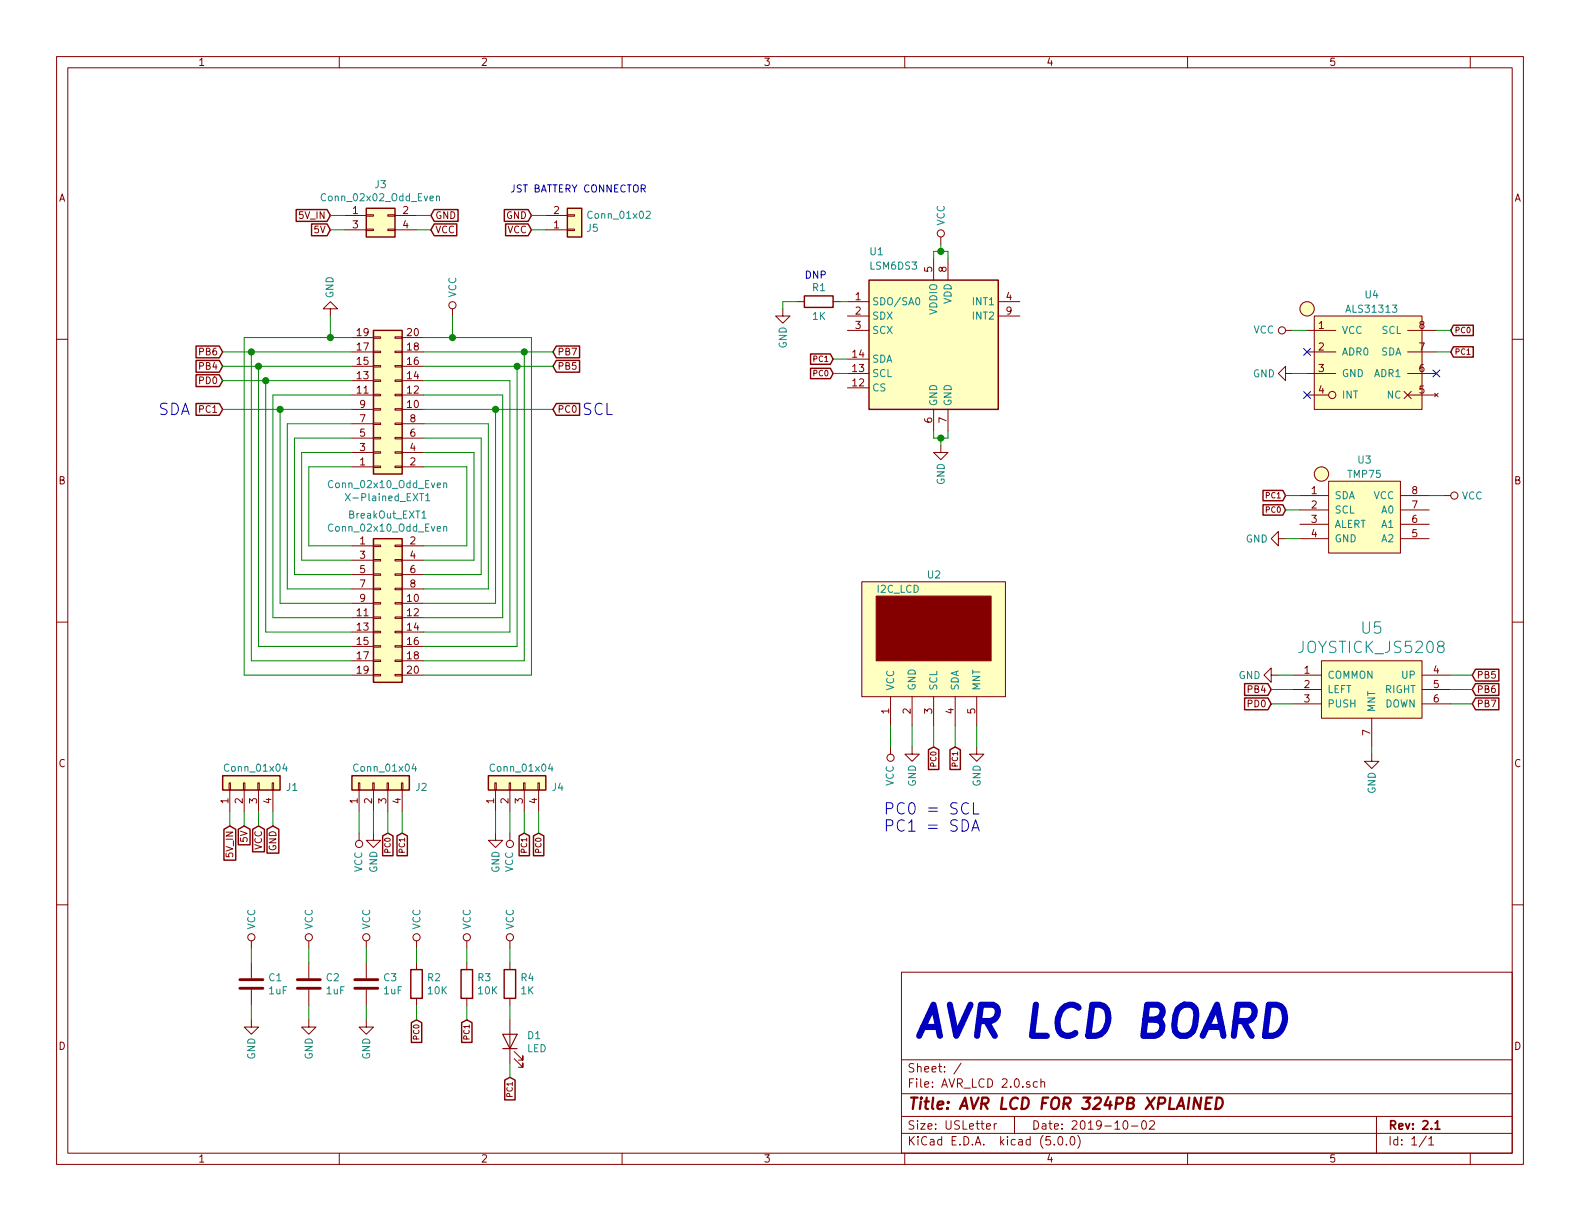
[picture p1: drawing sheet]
EESchema Schematic File Version 4
LIBS:AVR_LCD 2.0-cache
EELAYER 26 0
EELAYER END
$Descr USLetter 11000 8500
encoding utf-8
Sheet 1 1
Title "AVR LCD FOR 324PB XPLAINED "
Date "2019-10-02"
Rev "2.1"
Comp ""
Comment1 ""
Comment2 ""
Comment3 ""
Comment4 ""
$EndDescr
$Comp
L power:VCC #PWR015
U 1 1
P 6200 5200
F 0 "#PWR015" H 6200 5050 50  0001 C CNN
F 1 "VCC" V 6200 5400 50  0000 C CNN
F 2 "" H 6200 5200 50  0001 C CNN
F 3 "" H 6200 5200 50  0001 C CNN
	1    6200 5200
	-1   0    0    1   
$EndComp
$Comp
L power:GND #PWR016
U 1 1
P 6350 5200
F 0 "#PWR016" H 6350 4950 50  0001 C CNN
F 1 "GND" V 6350 5000 50  0000 C CNN
F 2 "" H 6350 5200 50  0001 C CNN
F 3 "" H 6350 5200 50  0001 C CNN
	1    6350 5200
	1    0    0    -1  
$EndComp
$Comp
L power:GND #PWR021
U 1 1
P 6800 5200
F 0 "#PWR021" H 6800 4950 50  0001 C CNN
F 1 "GND" V 6800 5000 50  0000 C CNN
F 2 "" H 6800 5200 50  0001 C CNN
F 3 "" H 6800 5200 50  0001 C CNN
	1    6800 5200
	1    0    0    -1  
$EndComp
Text GLabel 6650 5200 3    39   Input ~ 0
PC1
Text GLabel 6500 5200 3    39   Input ~ 0
PC0
Wire Wire Line
	6200 5200 6200 5050
Wire Wire Line
	6350 5050 6350 5200
Wire Wire Line
	6500 5200 6500 5050
Wire Wire Line
	6650 5050 6650 5200
Wire Wire Line
	6800 5200 6800 5050
$Comp
L Connector_Generic:Conn_02x10_Odd_Even X-Plained_EXT1
U 1 1
P 2650 2850
F 0 "X-Plained_EXT1" H 2700 3467 50  0000 C CNN
F 1 "Conn_02x10_Odd_Even" H 2700 3376 50  0000 C CNN
F 2 "Pin_Headers:Pin_Header_Straight_2x10_Pitch2.54mm" H 2650 2850 50  0001 C CNN
F 3 "~" H 2650 2850 50  0001 C CNN
	1    2650 2850
	1    0    0    1   
$EndComp
$Comp
L Connector_Generic:Conn_02x10_Odd_Even BreakOut_EXT1
U 1 1
P 2650 4200
F 0 "BreakOut_EXT1" H 2700 4817 50  0000 C CNN
F 1 "Conn_02x10_Odd_Even" H 2700 4726 50  0000 C CNN
F 2 "Pin_Headers:Pin_Header_Straight_2x10_Pitch2.54mm" H 2650 4200 50  0001 C CNN
F 3 "~" H 2650 4200 50  0001 C CNN
	1    2650 4200
	1    0    0    -1  
$EndComp
$Comp
L Device:R R2
U 1 1
P 2900 6850
F 0 "R2" H 2970 6896 50  0000 L CNN
F 1 "10K" H 2970 6805 50  0000 L CNN
F 2 "Resistors_SMD:R_0805" V 2830 6850 50  0001 C CNN
F 3 "~" H 2900 6850 50  0001 C CNN
	1    2900 6850
	1    0    0    -1  
$EndComp
$Comp
L Device:R R3
U 1 1
P 3250 6850
F 0 "R3" H 3320 6896 50  0000 L CNN
F 1 "10K" H 3320 6805 50  0000 L CNN
F 2 "Resistors_SMD:R_0805" V 3180 6850 50  0001 C CNN
F 3 "~" H 3250 6850 50  0001 C CNN
	1    3250 6850
	1    0    0    -1  
$EndComp
$Comp
L Device:R R4
U 1 1
P 3550 6850
F 0 "R4" H 3620 6896 50  0000 L CNN
F 1 "1K" H 3620 6805 50  0000 L CNN
F 2 "Resistors_SMD:R_0805" V 3480 6850 50  0001 C CNN
F 3 "~" H 3550 6850 50  0001 C CNN
	1    3550 6850
	1    0    0    -1  
$EndComp
$Comp
L power:VCC #PWR014
U 1 1
P 2900 6600
F 0 "#PWR014" H 2900 6450 50  0001 C CNN
F 1 "VCC" V 2900 6800 50  0000 C CNN
F 2 "" H 2900 6600 50  0001 C CNN
F 3 "" H 2900 6600 50  0001 C CNN
	1    2900 6600
	1    0    0    -1  
$EndComp
$Comp
L power:VCC #PWR017
U 1 1
P 3250 6600
F 0 "#PWR017" H 3250 6450 50  0001 C CNN
F 1 "VCC" V 3250 6800 50  0000 C CNN
F 2 "" H 3250 6600 50  0001 C CNN
F 3 "" H 3250 6600 50  0001 C CNN
	1    3250 6600
	1    0    0    -1  
$EndComp
Text GLabel 2900 7100 3    39   Input ~ 0
PC0
Text GLabel 3250 7100 3    39   Input ~ 0
PC1
Wire Wire Line
	3250 7100 3250 7000
Wire Wire Line
	2900 7100 2900 7000
Wire Wire Line
	2900 6700 2900 6600
Wire Wire Line
	3250 6700 3250 6600
$Comp
L Device:LED D1
U 1 1
P 3550 7250
F 0 "D1" V 3588 7133 50  0000 R CNN
F 1 "LED" V 3497 7133 50  0000 R CNN
F 2 "LEDs:LED_0805" H 3550 7250 50  0001 C CNN
F 3 "~" H 3550 7250 50  0001 C CNN
	1    3550 7250
	0    -1   -1   0   
$EndComp
Text GLabel 3550 7500 3    39   Input ~ 0
PC1
$Comp
L power:VCC #PWR020
U 1 1
P 3550 6600
F 0 "#PWR020" H 3550 6450 50  0001 C CNN
F 1 "VCC" V 3550 6800 50  0000 C CNN
F 2 "" H 3550 6600 50  0001 C CNN
F 3 "" H 3550 6600 50  0001 C CNN
	1    3550 6600
	1    0    0    -1  
$EndComp
Wire Wire Line
	3550 7500 3550 7400
Wire Wire Line
	3550 7100 3550 7000
Wire Wire Line
	3550 6600 3550 6700
Wire Wire Line
	2150 3800 2150 3250
Wire Wire Line
	2100 3150 2100 3900
Wire Wire Line
	2050 4000 2050 3050
Wire Wire Line
	2000 2950 2000 4100
Wire Wire Line
	1900 2750 1900 4300
Wire Wire Line
	1850 4400 1850 2650
Wire Wire Line
	1800 2550 1800 4500
Wire Wire Line
	1750 2450 1750 4600
Wire Wire Line
	1700 4700 1700 2350
Wire Wire Line
	3250 3250 3250 3800
Wire Wire Line
	3300 3900 3300 3150
Wire Wire Line
	3350 3050 3350 4000
Wire Wire Line
	3400 4100 3400 2950
Wire Wire Line
	3500 4300 3500 2750
Wire Wire Line
	3550 2650 3550 4400
Wire Wire Line
	3600 4500 3600 2550
Wire Wire Line
	3650 4600 3650 2450
Wire Wire Line
	3700 2350 3700 4700
Wire Wire Line
	1700 4700 2450 4700
Wire Wire Line
	1750 4600 2450 4600
Wire Wire Line
	1800 4500 2450 4500
Wire Wire Line
	1850 4400 2450 4400
Wire Wire Line
	1900 4300 2450 4300
Wire Wire Line
	1950 4200 2450 4200
Wire Wire Line
	2950 4200 3450 4200
Wire Wire Line
	2950 4300 3500 4300
Wire Wire Line
	2950 4400 3550 4400
Wire Wire Line
	2950 4500 3600 4500
Wire Wire Line
	2950 4600 3650 4600
Wire Wire Line
	2950 4700 3700 4700
Wire Wire Line
	2150 3800 2450 3800
Wire Wire Line
	2950 3800 3250 3800
Wire Wire Line
	2950 3900 3300 3900
Wire Wire Line
	2950 4000 3350 4000
Wire Wire Line
	2100 3900 2450 3900
Wire Wire Line
	2050 4000 2450 4000
Wire Wire Line
	2000 4100 2450 4100
Wire Wire Line
	2950 4100 3400 4100
Wire Wire Line
	1700 2350 2300 2350
Wire Wire Line
	1750 2450 2450 2450
Wire Wire Line
	1800 2550 2450 2550
Wire Wire Line
	1850 2650 2450 2650
Wire Wire Line
	1900 2750 2450 2750
Wire Wire Line
	1950 2850 2450 2850
Wire Wire Line
	2150 3250 2450 3250
Wire Wire Line
	2100 3150 2450 3150
Wire Wire Line
	2050 3050 2450 3050
Wire Wire Line
	2000 2950 2450 2950
Wire Wire Line
	2950 3250 3250 3250
Wire Wire Line
	2950 3150 3300 3150
Wire Wire Line
	2950 3050 3350 3050
Wire Wire Line
	2950 2950 3400 2950
Wire Wire Line
	2950 2850 3450 2850
Wire Wire Line
	2950 2750 3500 2750
Wire Wire Line
	2950 2650 3550 2650
Wire Wire Line
	2950 2550 3600 2550
Wire Wire Line
	2950 2450 3650 2450
Wire Wire Line
	2950 2350 3150 2350
Text GLabel 1550 2850 0    47   Input ~ 0
PC1
Wire Wire Line
	3450 2850 3850 2850
Text GLabel 3850 2850 2    47   Input ~ 0
PC0
$Comp
L Connector_Generic:Conn_01x04 J2
U 1 1
P 2600 5450
F 0 "J2" V 2566 5162 50  0000 R CNN
F 1 "Conn_01x04" V 2700 5600 50  0000 R CNN
F 2 "Pin_Headers:Pin_Header_Straight_1x04_Pitch2.54mm" H 2600 5450 50  0001 C CNN
F 3 "~" H 2600 5450 50  0001 C CNN
	1    2600 5450
	0    -1   -1   0   
$EndComp
$Comp
L Connector_Generic:Conn_01x04 J4
U 1 1
P 3550 5450
F 0 "J4" V 3516 5162 50  0000 R CNN
F 1 "Conn_01x04" V 3650 5600 50  0000 R CNN
F 2 "Pin_Headers:Pin_Header_Straight_1x04_Pitch2.54mm" H 3550 5450 50  0001 C CNN
F 3 "~" H 3550 5450 50  0001 C CNN
	1    3550 5450
	0    -1   -1   0   
$EndComp
$Comp
L power:VCC #PWR01
U 1 1
P 2500 5800
F 0 "#PWR01" H 2500 5650 50  0001 C CNN
F 1 "VCC" V 2500 6000 50  0000 C CNN
F 2 "" H 2500 5800 50  0001 C CNN
F 3 "" H 2500 5800 50  0001 C CNN
	1    2500 5800
	-1   0    0    1   
$EndComp
$Comp
L power:GND #PWR02
U 1 1
P 2600 5800
F 0 "#PWR02" H 2600 5550 50  0001 C CNN
F 1 "GND" V 2600 5600 50  0000 C CNN
F 2 "" H 2600 5800 50  0001 C CNN
F 3 "" H 2600 5800 50  0001 C CNN
	1    2600 5800
	1    0    0    -1  
$EndComp
Text GLabel 2800 5800 3    39   Input ~ 0
PC1
Text GLabel 2700 5800 3    39   Input ~ 0
PC0
Wire Wire Line
	2500 5800 2500 5650
Wire Wire Line
	2600 5650 2600 5800
Wire Wire Line
	2700 5800 2700 5650
Wire Wire Line
	2800 5650 2800 5800
$Comp
L power:VCC #PWR05
U 1 1
P 3550 5800
F 0 "#PWR05" H 3550 5650 50  0001 C CNN
F 1 "VCC" V 3550 6000 50  0000 C CNN
F 2 "" H 3550 5800 50  0001 C CNN
F 3 "" H 3550 5800 50  0001 C CNN
	1    3550 5800
	-1   0    0    1   
$EndComp
$Comp
L power:GND #PWR04
U 1 1
P 3450 5800
F 0 "#PWR04" H 3450 5550 50  0001 C CNN
F 1 "GND" V 3450 5600 50  0000 C CNN
F 2 "" H 3450 5800 50  0001 C CNN
F 3 "" H 3450 5800 50  0001 C CNN
	1    3450 5800
	1    0    0    -1  
$EndComp
Text GLabel 3650 5800 3    39   Input ~ 0
PC1
Text GLabel 3750 5800 3    39   Input ~ 0
PC0
Wire Wire Line
	3450 5800 3450 5650
Wire Wire Line
	3550 5650 3550 5800
Wire Wire Line
	3650 5800 3650 5650
Wire Wire Line
	3750 5650 3750 5800
Text Notes 6150 5800 0    79   ~ 0
PC0 = SCL\nPC1 = SDA
$Comp
L power:VCC #PWR06
U 1 1
P 3150 2200
F 0 "#PWR06" H 3150 2050 50  0001 C CNN
F 1 "VCC" V 3150 2400 50  0000 C CNN
F 2 "" H 3150 2200 50  0001 C CNN
F 3 "" H 3150 2200 50  0001 C CNN
	1    3150 2200
	1    0    0    -1  
$EndComp
$Comp
L power:GND #PWR03
U 1 1
P 2300 2200
F 0 "#PWR03" H 2300 1950 50  0001 C CNN
F 1 "GND" V 2300 2000 50  0000 C CNN
F 2 "" H 2300 2200 50  0001 C CNN
F 3 "" H 2300 2200 50  0001 C CNN
	1    2300 2200
	-1   0    0    1   
$EndComp
Wire Wire Line
	2300 2200 2300 2350
Connection ~ 2300 2350
Wire Wire Line
	2300 2350 2450 2350
Wire Wire Line
	3150 2200 3150 2350
Connection ~ 3150 2350
Wire Wire Line
	3150 2350 3700 2350
$Comp
L Device:C C3
U 1 1
P 2550 6850
F 0 "C3" H 2665 6896 50  0000 L CNN
F 1 "1uF" H 2665 6805 50  0000 L CNN
F 2 "Capacitors_SMD:C_0805" H 2588 6700 50  0001 C CNN
F 3 "~" H 2550 6850 50  0001 C CNN
	1    2550 6850
	1    0    0    -1  
$EndComp
$Comp
L power:GND #PWR013
U 1 1
P 2550 7100
F 0 "#PWR013" H 2550 6850 50  0001 C CNN
F 1 "GND" V 2550 6900 50  0000 C CNN
F 2 "" H 2550 7100 50  0001 C CNN
F 3 "" H 2550 7100 50  0001 C CNN
	1    2550 7100
	1    0    0    -1  
$EndComp
$Comp
L power:VCC #PWR012
U 1 1
P 2550 6600
F 0 "#PWR012" H 2550 6450 50  0001 C CNN
F 1 "VCC" V 2550 6800 50  0000 C CNN
F 2 "" H 2550 6600 50  0001 C CNN
F 3 "" H 2550 6600 50  0001 C CNN
	1    2550 6600
	1    0    0    -1  
$EndComp
$Comp
L ALS31313:ALS31313 U4
U 1 1
P 9550 2450
F 0 "U4" H 9550 2850 50  0000 C CNN
F 1 "ALS31313" H 9550 2750 50  0000 C CNN
F 2 "Housings_SSOP:TSSOP-8_4.4x3mm_Pitch0.65mm" H 8900 2450 50  0001 C CNN
F 3 "" H 8900 2450 50  0001 C CNN
	1    9550 2450
	1    0    0    -1  
$EndComp
$Comp
L power:VCC #PWR024
U 1 1
P 9000 2300
F 0 "#PWR024" H 9000 2150 50  0001 C CNN
F 1 "VCC" V 9000 2500 50  0000 C CNN
F 2 "" H 9000 2300 50  0001 C CNN
F 3 "" H 9000 2300 50  0001 C CNN
	1    9000 2300
	0    -1   -1   0   
$EndComp
Text GLabel 10100 2450 2    39   Input ~ 0
PC1
Text GLabel 10100 2300 2    39   Input ~ 0
PC0
$Comp
L power:GND #PWR025
U 1 1
P 9000 2600
F 0 "#PWR025" H 9000 2350 50  0001 C CNN
F 1 "GND" V 9000 2400 50  0000 C CNN
F 2 "" H 9000 2600 50  0001 C CNN
F 3 "" H 9000 2600 50  0001 C CNN
	1    9000 2600
	0    1    1    0   
$EndComp
Wire Wire Line
	9100 2600 9000 2600
Wire Wire Line
	9000 2300 9100 2300
Wire Wire Line
	10000 2300 10100 2300
Wire Wire Line
	10000 2450 10100 2450
NoConn ~ 10000 2600
NoConn ~ 9100 2750
NoConn ~ 9100 2450
$Comp
L Sensor_Motion:LSM6DS3 U1
U 1 1
P 6500 2400
F 0 "U1" H 6050 3050 50  0000 L CNN
F 1 "LSM6DS3" H 6050 2950 50  0000 L CNN
F 2 "Housings_LGA:Bosch_LGA-14_3x2.5mm_Pitch0.5mm" H 6100 1700 50  0001 L CNN
F 3 "www.st.com/resource/en/datasheet/lsm6ds3.pdf" H 6600 1750 50  0001 C CNN
	1    6500 2400
	1    0    0    -1  
$EndComp
Text GLabel 5800 2600 0    39   Input ~ 0
PC0
Text GLabel 5800 2500 0    39   Input ~ 0
PC1
Wire Wire Line
	5800 2500 5900 2500
Wire Wire Line
	5800 2600 5900 2600
$Comp
L power:GND #PWR019
U 1 1
P 6550 3100
F 0 "#PWR019" H 6550 2850 50  0001 C CNN
F 1 "GND" V 6550 2900 50  0000 C CNN
F 2 "" H 6550 3100 50  0001 C CNN
F 3 "" H 6550 3100 50  0001 C CNN
	1    6550 3100
	1    0    0    -1  
$EndComp
$Comp
L power:VCC #PWR018
U 1 1
P 6550 1700
F 0 "#PWR018" H 6550 1550 50  0001 C CNN
F 1 "VCC" V 6550 1900 50  0000 C CNN
F 2 "" H 6550 1700 50  0001 C CNN
F 3 "" H 6550 1700 50  0001 C CNN
	1    6550 1700
	1    0    0    -1  
$EndComp
Wire Wire Line
	6550 1700 6550 1750
Wire Wire Line
	6550 1750 6500 1750
Wire Wire Line
	6500 1750 6500 1800
Wire Wire Line
	6600 1800 6600 1750
Wire Wire Line
	6600 1750 6550 1750
Connection ~ 6550 1750
Wire Wire Line
	6550 3100 6550 3050
Wire Wire Line
	6550 3050 6500 3050
Wire Wire Line
	6500 3050 6500 3000
Wire Wire Line
	6550 3050 6600 3050
Wire Wire Line
	6600 3050 6600 3000
Connection ~ 6550 3050
$Comp
L ALS31313:TMP75 U3
U 1 1
P 9500 3350
F 0 "U3" H 9500 3500 50  0000 C CNN
F 1 "TMP75" H 9500 3400 50  0000 C CNN
F 2 "TEST:8-TSSOP (1.27mm PITCH, 5.4mm WIDTH)" H 9500 3350 50  0001 C CNN
F 3 "" H 9500 3350 50  0001 C CNN
	1    9500 3350
	1    0    0    -1  
$EndComp
Text GLabel 8950 3550 0    39   Input ~ 0
PC0
Text GLabel 8950 3450 0    39   Input ~ 0
PC1
Wire Wire Line
	8950 3450 9050 3450
Wire Wire Line
	9050 3550 8950 3550
$Comp
L power:VCC #PWR027
U 1 1
P 10050 3450
F 0 "#PWR027" H 10050 3300 50  0001 C CNN
F 1 "VCC" V 10050 3650 50  0000 C CNN
F 2 "" H 10050 3450 50  0001 C CNN
F 3 "" H 10050 3450 50  0001 C CNN
	1    10050 3450
	0    1    1    0   
$EndComp
$Comp
L power:GND #PWR023
U 1 1
P 8950 3750
F 0 "#PWR023" H 8950 3500 50  0001 C CNN
F 1 "GND" V 8950 3550 50  0000 C CNN
F 2 "" H 8950 3750 50  0001 C CNN
F 3 "" H 8950 3750 50  0001 C CNN
	1    8950 3750
	0    1    1    0   
$EndComp
Wire Wire Line
	8950 3750 9050 3750
Wire Wire Line
	10050 3450 9950 3450
$Comp
L ALS31313:I2C_LCD U2
U 1 1
P 6500 4600
F 0 "U2" H 6450 5200 50  0000 L CNN
F 1 "I2C_LCD" H 6100 5100 50  0000 L CNN
F 2 "TEST:SSD1306" H 6500 4600 50  0001 C CNN
F 3 "" H 6500 4600 50  0001 C CNN
	1    6500 4600
	1    0    0    -1  
$EndComp
Text Notes 4050 2900 0    79   ~ 0
SCL
Text Notes 1100 2900 0    79   ~ 0
SDA
Wire Wire Line
	2550 7000 2550 7100
Wire Wire Line
	2550 6600 2550 6700
$Comp
L Device:R R1
U 1 1
P 5700 2100
F 0 "R1" V 5600 2050 50  0000 L CNN
F 1 "1K" V 5800 2050 50  0000 L CNN
F 2 "Resistors_SMD:R_0805" V 5630 2100 50  0001 C CNN
F 3 "~" H 5700 2100 50  0001 C CNN
	1    5700 2100
	0    1    1    0   
$EndComp
$Comp
L power:GND #PWR011
U 1 1
P 5450 2150
F 0 "#PWR011" H 5450 1900 50  0001 C CNN
F 1 "GND" V 5450 1950 50  0000 C CNN
F 2 "" H 5450 2150 50  0001 C CNN
F 3 "" H 5450 2150 50  0001 C CNN
	1    5450 2150
	1    0    0    -1  
$EndComp
Wire Wire Line
	5550 2100 5450 2100
Wire Wire Line
	5450 2100 5450 2150
Wire Wire Line
	5850 2100 5900 2100
$Comp
L Device:C C2
U 1 1
P 2150 6850
F 0 "C2" H 2265 6896 50  0000 L CNN
F 1 "1uF" H 2265 6805 50  0000 L CNN
F 2 "Capacitors_SMD:C_0805" H 2188 6700 50  0001 C CNN
F 3 "~" H 2150 6850 50  0001 C CNN
	1    2150 6850
	1    0    0    -1  
$EndComp
$Comp
L power:GND #PWR010
U 1 1
P 2150 7100
F 0 "#PWR010" H 2150 6850 50  0001 C CNN
F 1 "GND" V 2150 6900 50  0000 C CNN
F 2 "" H 2150 7100 50  0001 C CNN
F 3 "" H 2150 7100 50  0001 C CNN
	1    2150 7100
	1    0    0    -1  
$EndComp
$Comp
L power:VCC #PWR09
U 1 1
P 2150 6600
F 0 "#PWR09" H 2150 6450 50  0001 C CNN
F 1 "VCC" V 2150 6800 50  0000 C CNN
F 2 "" H 2150 6600 50  0001 C CNN
F 3 "" H 2150 6600 50  0001 C CNN
	1    2150 6600
	1    0    0    -1  
$EndComp
Wire Wire Line
	2150 7000 2150 7100
Wire Wire Line
	2150 6600 2150 6700
$Comp
L Device:C C1
U 1 1
P 1750 6850
F 0 "C1" H 1865 6896 50  0000 L CNN
F 1 "1uF" H 1865 6805 50  0000 L CNN
F 2 "Capacitors_SMD:C_0805" H 1788 6700 50  0001 C CNN
F 3 "~" H 1750 6850 50  0001 C CNN
	1    1750 6850
	1    0    0    -1  
$EndComp
$Comp
L power:GND #PWR08
U 1 1
P 1750 7100
F 0 "#PWR08" H 1750 6850 50  0001 C CNN
F 1 "GND" V 1750 6900 50  0000 C CNN
F 2 "" H 1750 7100 50  0001 C CNN
F 3 "" H 1750 7100 50  0001 C CNN
	1    1750 7100
	1    0    0    -1  
$EndComp
$Comp
L power:VCC #PWR07
U 1 1
P 1750 6600
F 0 "#PWR07" H 1750 6450 50  0001 C CNN
F 1 "VCC" V 1750 6800 50  0000 C CNN
F 2 "" H 1750 6600 50  0001 C CNN
F 3 "" H 1750 6600 50  0001 C CNN
	1    1750 6600
	1    0    0    -1  
$EndComp
Wire Wire Line
	1750 7000 1750 7100
Wire Wire Line
	1750 6600 1750 6700
Text Notes 6350 7250 0    217  Italic 43
AVR LCD BOARD
$Comp
L ALS31313:JOYSTICK_JS5208 U5
U 1 1
P 9550 4750
F 0 "U5" H 9550 5131 79  0000 C CNN
F 1 "JOYSTICK_JS5208" H 9550 4996 79  0000 C CNN
F 2 "TEST:JS5208" H 9650 5050 79  0001 C CNN
F 3 "" H 9650 5050 79  0001 C CNN
	1    9550 4750
	1    0    0    -1  
$EndComp
$Comp
L power:GND #PWR022
U 1 1
P 8900 4700
F 0 "#PWR022" H 8900 4450 50  0001 C CNN
F 1 "GND" V 8900 4500 50  0000 C CNN
F 2 "" H 8900 4700 50  0001 C CNN
F 3 "" H 8900 4700 50  0001 C CNN
	1    8900 4700
	0    1    1    0   
$EndComp
Wire Wire Line
	8900 4700 9000 4700
Text GLabel 3850 2450 2    47   Input ~ 0
PB7
Wire Wire Line
	3850 2450 3650 2450
Connection ~ 3650 2450
Text GLabel 3850 2550 2    47   Input ~ 0
PB5
Wire Wire Line
	3850 2550 3600 2550
Connection ~ 3600 2550
Wire Wire Line
	1950 2850 1550 2850
Wire Wire Line
	1950 2850 1950 4200
Wire Wire Line
	3450 2850 3450 4200
Connection ~ 3450 2850
Connection ~ 1950 2850
Text GLabel 1550 2450 0    47   Input ~ 0
PB6
Wire Wire Line
	1550 2450 1750 2450
Text GLabel 1550 2550 0    47   Input ~ 0
PB4
Wire Wire Line
	1550 2550 1800 2550
Connection ~ 1750 2450
Connection ~ 1800 2550
Text GLabel 1550 2650 0    47   Input ~ 0
PD0
Wire Wire Line
	1550 2650 1850 2650
Connection ~ 1850 2650
Text GLabel 8850 4900 0    47   Input ~ 0
PD0
Text GLabel 10250 4900 2    47   Input ~ 0
PB7
Text GLabel 10250 4700 2    47   Input ~ 0
PB5
Text GLabel 10250 4800 2    47   Input ~ 0
PB6
Text GLabel 8850 4800 0    47   Input ~ 0
PB4
Wire Wire Line
	10250 4900 10100 4900
Wire Wire Line
	10100 4800 10250 4800
Wire Wire Line
	10250 4700 10100 4700
Wire Wire Line
	9000 4800 8850 4800
Wire Wire Line
	9000 4900 8850 4900
$Comp
L power:GND #PWR026
U 1 1
P 9550 5250
F 0 "#PWR026" H 9550 5000 50  0001 C CNN
F 1 "GND" V 9550 5050 50  0000 C CNN
F 2 "" H 9550 5250 50  0001 C CNN
F 3 "" H 9550 5250 50  0001 C CNN
	1    9550 5250
	1    0    0    -1  
$EndComp
Wire Wire Line
	9550 5250 9550 5200
$Comp
L Connector_Generic:Conn_02x02_Odd_Even J3
U 1 1
P 2600 1500
F 0 "J3" H 2650 1717 50  0000 C CNN
F 1 "Conn_02x02_Odd_Even" H 2650 1626 50  0000 C CNN
F 2 "Pin_Headers:Pin_Header_Straight_2x02_Pitch2.54mm" H 2600 1500 50  0001 C CNN
F 3 "~" H 2600 1500 50  0001 C CNN
	1    2600 1500
	1    0    0    -1  
$EndComp
Text GLabel 2300 1500 0    47   Input ~ 0
5V_IN
Text GLabel 2300 1600 0    47   Input ~ 0
5V
Text GLabel 3000 1500 2    47   Input ~ 0
GND
Text GLabel 3000 1600 2    47   Input ~ 0
VCC
Wire Wire Line
	3000 1500 2900 1500
Wire Wire Line
	3000 1600 2900 1600
Wire Wire Line
	2400 1500 2300 1500
Wire Wire Line
	2400 1600 2300 1600
$Comp
L Connector_Generic:Conn_01x02 J5
U 1 1
P 4000 1600
F 0 "J5" H 4080 1592 50  0000 L CNN
F 1 "Conn_01x02" H 4080 1501 50  0000 L CNN
F 2 "Connectors_JST:JST_XH_B02B-XH-A_02x2.50mm_Straight" H 4000 1600 50  0001 C CNN
F 3 "~" H 4000 1600 50  0001 C CNN
	1    4000 1600
	1    0    0    1   
$EndComp
Text GLabel 3700 1500 0    47   Input ~ 0
GND
Text GLabel 3700 1600 0    47   Input ~ 0
VCC
Wire Wire Line
	3700 1500 3800 1500
Wire Wire Line
	3700 1600 3800 1600
$Comp
L Connector_Generic:Conn_01x04 J1
U 1 1
P 1700 5450
F 0 "J1" V 1666 5162 50  0000 R CNN
F 1 "Conn_01x04" V 1800 5600 50  0000 R CNN
F 2 "Pin_Headers:Pin_Header_Straight_1x04_Pitch2.54mm" H 1700 5450 50  0001 C CNN
F 3 "~" H 1700 5450 50  0001 C CNN
	1    1700 5450
	0    -1   -1   0   
$EndComp
Text GLabel 1900 5750 3    47   Input ~ 0
GND
Text GLabel 1800 5750 3    47   Input ~ 0
VCC
Wire Wire Line
	1900 5750 1900 5650
Wire Wire Line
	1800 5750 1800 5650
Text GLabel 1600 5750 3    47   Input ~ 0
5V_IN
Text GLabel 1700 5750 3    47   Input ~ 0
5V
Wire Wire Line
	1600 5650 1600 5750
Wire Wire Line
	1700 5650 1700 5750
Text Notes 5600 1950 0    50   ~ 0
DNP
Text Notes 3550 1350 0    50   ~ 0
JST BATTERY CONNECTOR
$EndSCHEMATC
